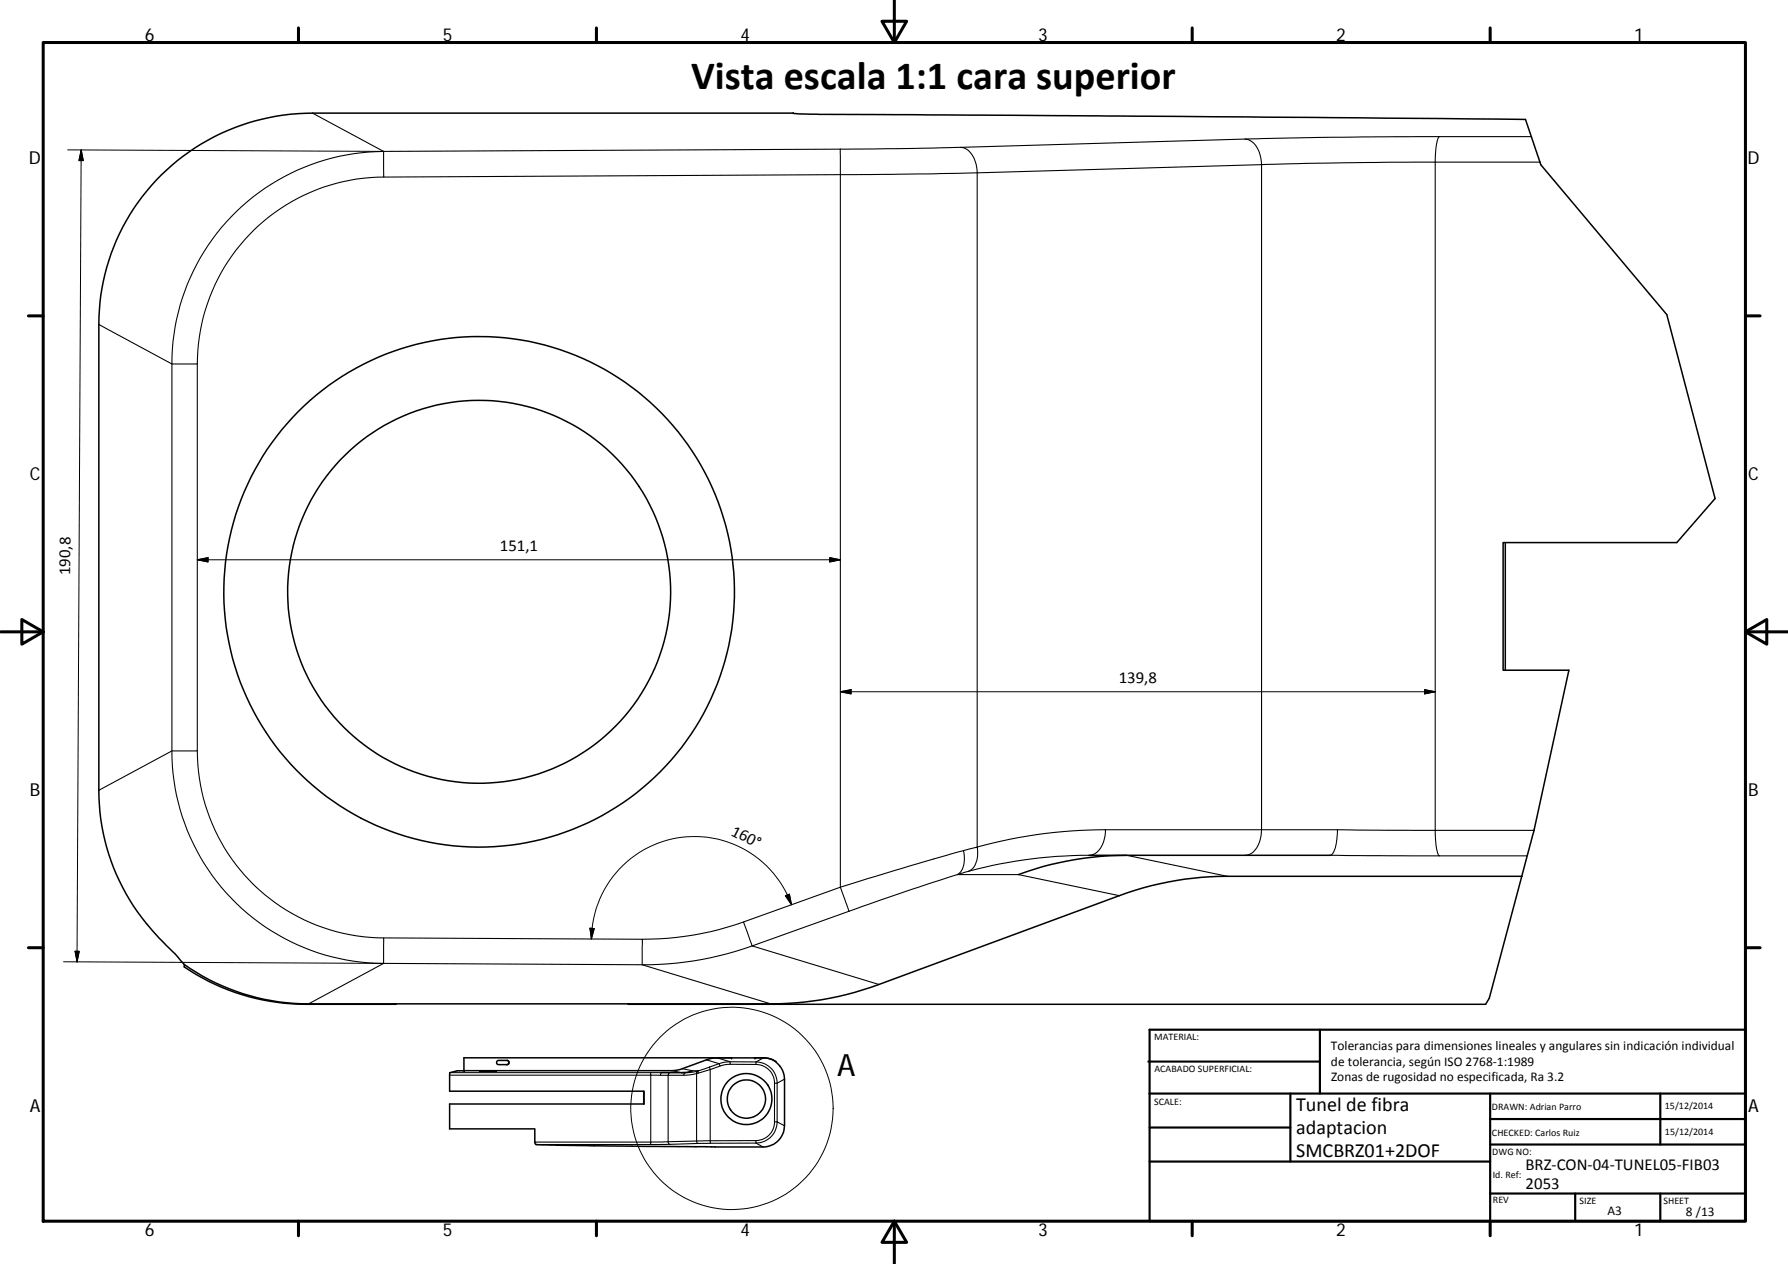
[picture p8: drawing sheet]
<svg xmlns="http://www.w3.org/2000/svg" width="420mm" height="297mm" viewBox="0 0 420 297" stroke-linecap="round" stroke-linejoin="round" font-family="sans-serif">
<g fill="none" stroke="#000" stroke-width=".36">
<path d="M353.7 127.5v30M255.9 201h56.7M264.7 201a73.5 73.5 0 0 0-25.4 4.5M357.6 205.9l2.9-10.8 8.2-37.6h-15.5v-30h40.8l9-10.3-11.3-43.3-29.6-35.2-3.6-10.6-82.5-.8-83.4-.4-6.2-.3h-113a49.9 49.9 0 0 0-50.2 49.7v109.4a51.2 51.2 0 0 0 17.1 37.6l3 3.4M357.6 205.9l-7.6 28.7-.9 1.4-201.4-.1M357.6 205.9h-69.2a73.2 73.2 0 0 0-25.4 4.6l-56.5 20.9a72.6 72.6 0 0 1-25.4 4.5h-108.6a50.2 50.2 0 0 1-29.2-9.2M43.3 226.7v.5a51 51 0 0 0 28.5 8.8l21.3-.1M92.5 235.9v.1M112.7 251.7h4zM116.8 249.3l2.3-.1a.5 .5 0 0 1 .5 .5 .5 .5 0 0 1-.5 .5l-2.1-.1-.3-.3zM119.1 249.2a.5 .5 0 0 1 .5 .5 .5 .5 0 0 1-.5 .5M151.3 256.4v3"/>
<path d="M155.4 252.1h5.6M162.7 251.6l-1.2 .4-1.3 .1M171.9 248.6h-62.9v3M177.4 248.6a9 9 0 0 1 3.6 .2l1.3 .7M177.4 248.6h.1M182.3 249.5l-.9-.5-1.5-.4h-12l-1.3 .3-6.9 2.5-1.9 .2h-48.8M182.3 249.5h.1M182.3 249.5a6.2 6.2 0 0 1 2.1 4.1v11a5 5 0 0 1-5.1 4.9l-27-.1-25.6-.4a.67 .67 0 0 1-.7 0 .67 .67 0 0 1-.3-.6v-3.1h-20v-5.9h45.6v-3h-45.6v-4.3l1.8-.5h1.6h-.1"/>
<circle cx="112.6" cy="139.1" r="60"/>
<circle cx="112.6" cy="139.1" r="45"/>
<circle cx="175.4" cy="258.3" r="4.5"/>
<circle cx="175.4" cy="258.3" r="6"/>
</g>
<g fill="#000">
<circle cx="171.9" cy="248.6" r=".18"/>
<circle cx="177.4" cy="248.6" r=".18"/>
</g>
<g fill="none" stroke="#000" stroke-width=".25">
<path d="M73.4 26.6l16.7 9M90.1 35.6l.1 6 107.3-.6v167.5l15.9-4.9 13-3.7a5.6 5.6 0 0 1-1.2 5.5l-.2 .1M90.1 35.6a50 50 0 0 0-49.7 49.9M197.5 35.1v5.9l32.1-.4v158.5a113.5 113.5 0 0 1 30.2-4.1 6.3 6.3 0 0 1-2.8 5.7l-.7 .3a109.7 109.7 0 0 0-28.7 3.7M197.5 35.1l-107.4 .5M225.8 34.6l-28.3 .5M225.8 34.6a4.5 4.5 0 0 1 3.5 3.8l.3 2.2 66.8-1.9v156.3h17.9M292.6 32.7a4.4 4.4 0 0 1 3.5 3.7l.3 2.3 18.4-.4 22.5-.2M292.6 32.7l-66.8 1.9M337.3 38.1v157l-23-.1-.2 2.3a5.4 5.4 0 0 1-1.4 3.7h-.1l25.7 .1M337.3 38.1h24.6M338.3 32.1l-28.6 .2-17.1 .4"/>
<path d="M359.8 32.1h-21.5a3.8 3.8 0 0 0-.9 2.7l-.1 3.3M90.2 41.6a43.9 43.9 0 0 0-43.8 43.9h-6M23.2 76.3l17.2 9.2M40.4 85.5v91a50 50 0 0 0 49.7 49.9l60.8 .3a74.9 74.9 0 0 0 25.9-4.4M46.4 85.5v91h-6l-17.2 9.2M46.4 176.5a44 44 0 0 0 43.8 43.9l-.1 6-17.6 9.5M226.4 199.9l3.2-.8a5.4 5.4 0 0 1-1.7 5.5l-.3 .1M259.8 195h36.6a6.5 6.5 0 0 1-2.7 5.7l-1.1 .3M360.5 195.1h-23.2l.3 4.2a2.29 2.29 0 0 0 .7 1.8h20.6M199.5 214.1l-22.7 8.2M199.5 214.1l-2-5.6-22.8 8.2M225 205.5l-12.1 4-13.4 4.6"/>
<path d="M225 205.5h14.3l23.7 5M227.6 204.7l-2.6 .8M264.8 201l23.6 4.9M90.2 220.4l60.7 .3v6l30.2 9.2M150.9 220.7a69.6 69.6 0 0 0 23.8-4l2.1 5.6M176.8 222.3l29.7 9.1M105.7 252.1h47.1l.1 .6h-47.2M109 251.6h.1M109.1 251.6h.1M152.8 252.1h2.6l-.2 .6h-2.3v15.7M155.2 252.7h1.8v15.6l6.7-.2 .1 .5 .3 .1M157.4 252.1l-.3 .2-.1 .4h3.7"/>
<path d="M157.8 251.6l2.4 .5M160.3 251.1l2.4 .5h1.5M163.9 251.7l-2.9 .4-.3 .2v.4l3-.4v15.8h3.2v.6M163.9 251.7l-.2 .6 .3-.1M164.2 251.6l-.2 .6 2.9-.8v16.7l10.7-.1v.6M164.2 251.6l-.3 .1M166 249.1l3 .9M166.7 250.8l-2.5 .8M168.5 248.6l3.1 .9v.6h6M169 250l.2 .5 2.4-.4M169 250l1.3-.4 1.3-.1 6 .1a5 5 0 0 1 5 5v9M169 250l-2.3 .8"/>
<path d="M169.2 250.5l-2.3 .9-.2-.6M179.4 248.6l-1.8 1v.5a4.4 4.4 0 0 1 4.4 4.5M184.4 253.6l-1.8 1h-.6v9M125.7 268.4h27.2M152.9 268.4l-.1 .6h-26.8M152.9 268.4l4.1-.1 .1 .4 .3 .2M157.4 268.9l-4.6 .1M164.1 268.7l-6.7 .2M166.9 268.7h-2.8M177.6 268.6l1.7 .9M177.6 268.6l-10.7 .1M182.6 263.6l1.8 1"/>
<path d="M182.6 263.6a5 5 0 0 1-5 5M182.6 263.6h-.6a4.4 4.4 0 0 1-4.4 4.4"/>
</g>
<g fill="none" stroke="#000" stroke-width=".71">
<path d="M10.1 10h400.1v277h-400.1zM70.1 6.6v3.4M140.2 6.6v3.4M207.3 5h5.8l-2.9 5zM210.2 0v10M280.2 6.6v3.4M350.2 6.6v3.4M6.7 74.2h3.4M410.2 74.2h3.4M.2 148.5h9.9M5.1 145.6l5 2.9-5 2.9zM410.2 148.5l5-2.9v5.8z"/>
<path d="M410.2 148.5h9.9M6.7 222.7h3.4M410.2 222.7h3.4M70.1 287v3.4M140.2 287v3.4M210.2 287l2.9 5h-5.8zM210.2 287v10M280.2 287v3.4M350.2 287v3.4"/>
</g>
<g fill="none" stroke="#000" stroke-width=".51">
<path d="M269.8 249.5h40.4M270.1 257h140.1M270.1 242h140.1v45h-140.1zM303.2 257v16M310.2 242v15M350.2 257v30M390.2 257v12M270.1 273h80.1M270.1 265h33.1M350.2 269h60M350.2 263h60M350.2 280.5h60"/>
<path d="M370.2 280.5v6.5M390.2 280.5v6.5"/>
</g>
<g fill="none" stroke="#000" stroke-width=".23">
<path d="M15.9 35.2l74.2 .4M19.1 35.2l.5 2.5h-1zM19.1 35.2l-1 190.9M46.4 131.6l2.5-.6v1.1zM46.4 131.6h151.1M195 131l2.5 .6-2.5 .5zM197.5 162.6l2.5-.5v1zM197.5 162.6h139.8M334.8 162.1l2.5 .5-2.5 .5zM138.6 218.1l1 .1-.6 2.5zM184.6 210.5l.9-.4 .5 2.5zM186 212.6a24.2 24.2 0 0 0-26.9-15.7 24.2 24.2 0 0 0-20.1 23.8"/>
<path d="M14.9 226l75.2 .4M17.6 223.5l1 .1-.5 2.5z"/>
<circle cx="172" cy="260.5" r="23.8"/>
</g>
<path d="M19.1 35.2l.5 2.5h-1zM46.4 131.6l2.5-.6v1.1zM195 131l2.5 .6-2.5 .5zM197.5 162.6l2.5-.5v1zM334.8 162.1l2.5 .5-2.5 .5zM138.6 218.1l1 .1-.6 2.5zM184.6 210.5l.9-.4 .5 2.5zM17.6 223.5l1 .1-.5 2.5z" fill="#000" stroke="#000" stroke-width=".23"/>
<text font-size="9.4" x="162.4" y="21">Vista escala 1:1 cara superior</text>
<text font-size="7.2" x="196.7" y="252.9">A</text>
<g font-size="4.7">
<text x="304.6" y="261.2">Tunel de fibra</text>
<text x="304.6" y="266.6">adaptacion</text>
<text x="304.6" y="272">SMCBRZ01+2DOF</text>
</g>
<g font-size="4.2">
<text x="34" y="9.6">6</text>
<text x="104" y="9.6">5</text>
<text x="174" y="9.6">4</text>
<text x="244" y="9.6">3</text>
<text x="314" y="9.6">2</text>
<text x="384" y="9.6">1</text>
<text x="6.8" y="38.7">D</text>
<text x="410.6" y="38.7">D</text>
<text x="7" y="112.9">C</text>
<text x="410.8" y="112.9">C</text>
<text x="7" y="187.1">B</text>
<text x="410.8" y="187.1">B</text>
<text x="7" y="261.3">A</text>
<text x="410.8" y="261.3">A</text>
<text x="34" y="290.4">6</text>
<text x="104" y="290.4">5</text>
<text x="174" y="290.4">4</text>
<text x="244" y="290.4">3</text>
<text x="314" y="290.4">2</text>
<text x="384" y="290.4">1</text>
</g>
<g font-size="3.9">
<text x="117.5" y="129.5">151,1</text>
<text x="16.5" y="135.1" transform="rotate(-90 16.5 135.1)">190,8</text>
<text x="262.9" y="160.5">139,8</text>
<text x="171.6" y="196.1" transform="rotate(27 171.6 196.1)">160°</text>
<text x="358.5" y="274.9">BRZ‐CON‐04‐TUNEL05‐FIB03</text>
<text x="358.5" y="279.4">2053</text>
</g>
<g font-size="3.1">
<text x="312.8" y="246.8">Tolerancias para dimensiones lineales y angulares sin indicación individual</text>
<text x="312.8" y="250.4">de tolerancia, según ISO 2768‐1:1989</text>
<text x="312.8" y="254">Zonas de rugosidad no especificada, Ra 3.2</text>
<text x="377.7" y="285.6">A3</text>
<text x="396.2" y="285.9">8 /13</text>
</g>
<g font-size="2.4">
<text x="271.2" y="244.4">MATERIAL:</text>
<text x="271.3" y="251.9">ACABADO SUPERFICIAL:</text>
<text x="271.2" y="259.7">SCALE:</text>
<text x="350.6" y="260.9">DRAWN: Adrian Parro</text>
<text x="391.2" y="260.6">15/12/2014</text>
<text x="350.6" y="267">CHECKED: Carlos Ruiz</text>
<text x="391.2" y="266.6">15/12/2014</text>
<text x="350.7" y="271.4">DWG NO:</text>
<text x="350.8" y="276.8">Id. Ref:</text>
<text x="350.8" y="282.8">REV</text>
<text x="371.2" y="282.9">SIZE</text>
<text x="390.9" y="282.9">SHEET</text>
</g>
</svg>
